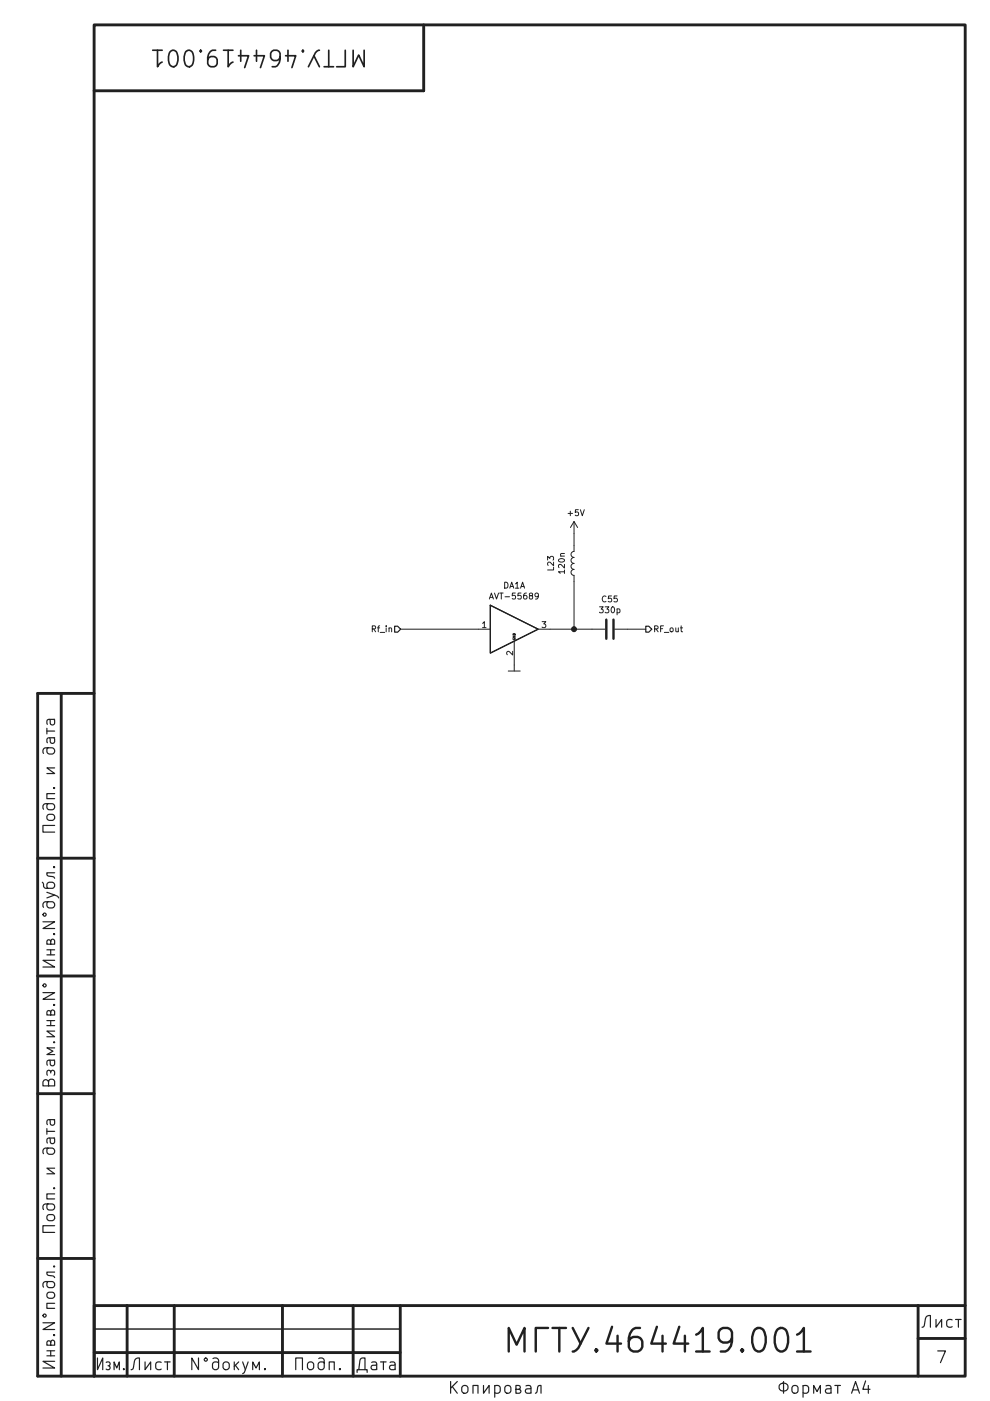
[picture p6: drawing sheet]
EESchema Schematic File Version 4
EELAYER 30 0
EELAYER END
$Descr A4 8268 11693 portrait
encoding utf-8
Sheet 17 18
Title "РЧ Модуль\\nСхема принципиальная"
Date "2020-12-21"
Rev ""
Comp "МГТУ им. Н.Э. Баумана"
Comment1 "МГТУ.464419.001"
Comment2 "Белкин М.А."
Comment3 "Каранкевич А.А."
Comment4 ""
$EndDescr
Text HLabel 3350 5250 0    50   Input ~ 0
Rf_in
$Comp
L Device:C C?
U 1 1
P 5100 5250
AR Path="/5FB5214A/5FC56240" Ref="C?"  Part="1" 
AR Path="/5FB8941C/5FC56240" Ref="C?"  Part="1" 
AR Path="/5FC1FF3A/5FC56240" Ref="C?"  Part="1" 
AR Path="/5FC1FF40/5FC56240" Ref="C?"  Part="1" 
AR Path="/5FC50738/5FC56240" Ref="C55"  Part="1" 
AR Path="/5FF36AC7/5FC56240" Ref="C102"  Part="1" 
F 0 "C102" V 4848 5250 50  0000 C CNN
F 1 "330p" V 4939 5250 50  0000 C CNN
F 2 "Capacitor_SMD:C_1206_3216Metric_Pad1.33x1.80mm_HandSolder" H 5138 5100 50  0001 C CNN
F 3 "https://new.procontact74.ru/01-elektronnyie-komponentyi-/41-kondensatory/chip-1206/chip-1206-----47-nf-50v" H 5100 5250 50  0001 C CNN
	1    5100 5250
	0    1    1    0   
$EndComp
Text HLabel 5400 5250 2    50   Output ~ 0
RF_out
Wire Wire Line
	5250 5250 5400 5250
$Comp
L Device:L L?
U 1 1
P 4800 4700
AR Path="/5FB17334/5FC7420C" Ref="L?"  Part="1" 
AR Path="/5FB5DB09/5FC7420C" Ref="L?"  Part="1" 
AR Path="/5FC50738/5FC7420C" Ref="L23"  Part="1" 
AR Path="/5FF36AC7/5FC7420C" Ref="L48"  Part="1" 
F 0 "L48" V 4990 4700 50  0000 C CNN
F 1 "120n" V 4899 4700 50  0000 C CNN
F 2 "Inductor_SMD:L_0402_1005Metric_Pad0.77x0.64mm_HandSolder" H 4800 4700 50  0001 C CNN
F 3 "https://www.chipdip.ru/product/lqg15hnr12j02d" H 4800 4700 50  0001 C CNN
	1    4800 4700
	-1   0    0    1   
$EndComp
Wire Wire Line
	4800 4850 4800 5250
Connection ~ 4800 5250
Wire Wire Line
	4800 5250 4950 5250
Wire Wire Line
	4600 5250 4800 5250
$Comp
L SDR_lib:AVT-55689 DA1
U 1 1
P 4300 5250
AR Path="/5FC50738/5FC790F2" Ref="DA1"  Part="1" 
AR Path="/5FF36AC7/5FC790F2" Ref="DA2"  Part="1" 
AR Path="/5FC790F2" Ref="DA?"  Part="1" 
F 0 "DA2" H 4300 5617 50  0000 C CNN
F 1 "AVT-55689" H 4300 5526 50  0000 C CNN
F 2 "Package_TO_SOT_SMD:SOT-89-3_Handsoldering" H 4450 4750 50  0001 C CIN
F 3 "https://cdn1.components.ru/174/210174.pdf" H 4950 5050 50  0001 C CNN
	1    4300 5250
	1    0    0    -1  
$EndComp
$Comp
L power:Earth #PWR065
U 1 1
P 4300 5550
AR Path="/5FC50738/5FC79798" Ref="#PWR065"  Part="1" 
AR Path="/5FF36AC7/5FC79798" Ref="#PWR0127"  Part="1" 
F 0 "#PWR0127" H 4300 5300 50  0001 C CNN
F 1 "Earth" H 4300 5400 50  0001 C CNN
F 2 "" H 4300 5550 50  0001 C CNN
F 3 "~" H 4300 5550 50  0001 C CNN
	1    4300 5550
	1    0    0    -1  
$EndComp
Wire Wire Line
	4800 4550 4800 4450
$Comp
L power:+5V #PWR066
U 1 1
P 4800 4450
AR Path="/5FC50738/601F1662" Ref="#PWR066"  Part="1" 
AR Path="/5FF36AC7/601F1662" Ref="#PWR0128"  Part="1" 
F 0 "#PWR0128" H 4800 4300 50  0001 C CNN
F 1 "+5V" H 4815 4623 50  0000 C CNN
F 2 "" H 4800 4450 50  0001 C CNN
F 3 "" H 4800 4450 50  0001 C CNN
	1    4800 4450
	1    0    0    -1  
$EndComp
Wire Wire Line
	3350 5250 4000 5250
$EndSCHEMATC
